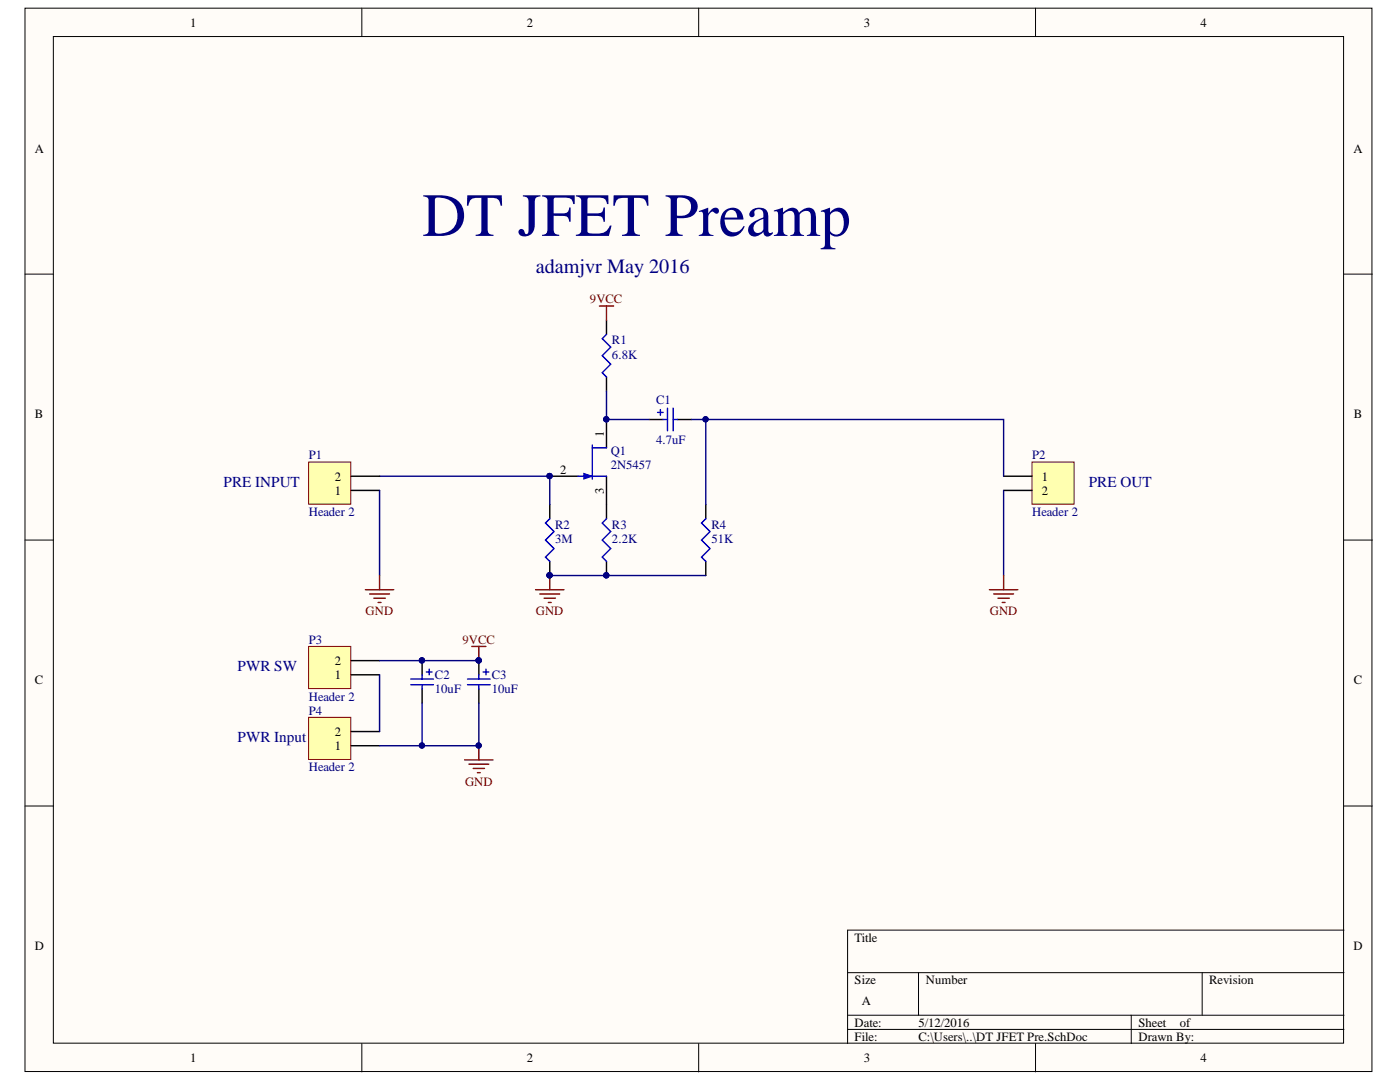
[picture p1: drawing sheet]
# Altium project DT JFET Preamp.PrjPcb
1 sheet, 12 parts. Net scope: global (net labels, ports and power ports of the same name join across sheets).
Board file: DT JFET Pre.PcbDoc

## Sheet DT JFET Pre.SchDoc
size A

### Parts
C1  4.7uF  [4X6mmCAP]
C2  10uF  [4X6mmCAP]
C3  10uF  [4X6mmCAP]
P1  Header 2  [HDR1X2]
P2  Header 2  [HDR1X2]
P3  Header 2  [HDR1X2]
P4  Header 2  [HDR1X2]
Q1  2N5457  [TO-92A]
R1  6.8K  [R0805]
R2  3M  [R0805]
R3  2.2K  [R0805]
R4  51K  [R0805]

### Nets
9VCC: C2.1 C3.1 P3.2 R1.2
GND: C2.2 C3.2 P1.1 P2.2 P4.1 R2.1 R3.1 R4.1
NetC1_1: C1.1 Q1.1(D) R1.1
NetC1_2: C1.2 P2.1 R4.2
NetP1_2: P1.2 Q1.2(G) R2.2
NetP3_1: P3.1 P4.2
NetQ1_3: Q1.3(S) R3.2

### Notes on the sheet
- DT JFET Preamp
- adamjvr May 2016
- PRE INPUT
- PRE OUT
- PWR SW
- PWR Input
